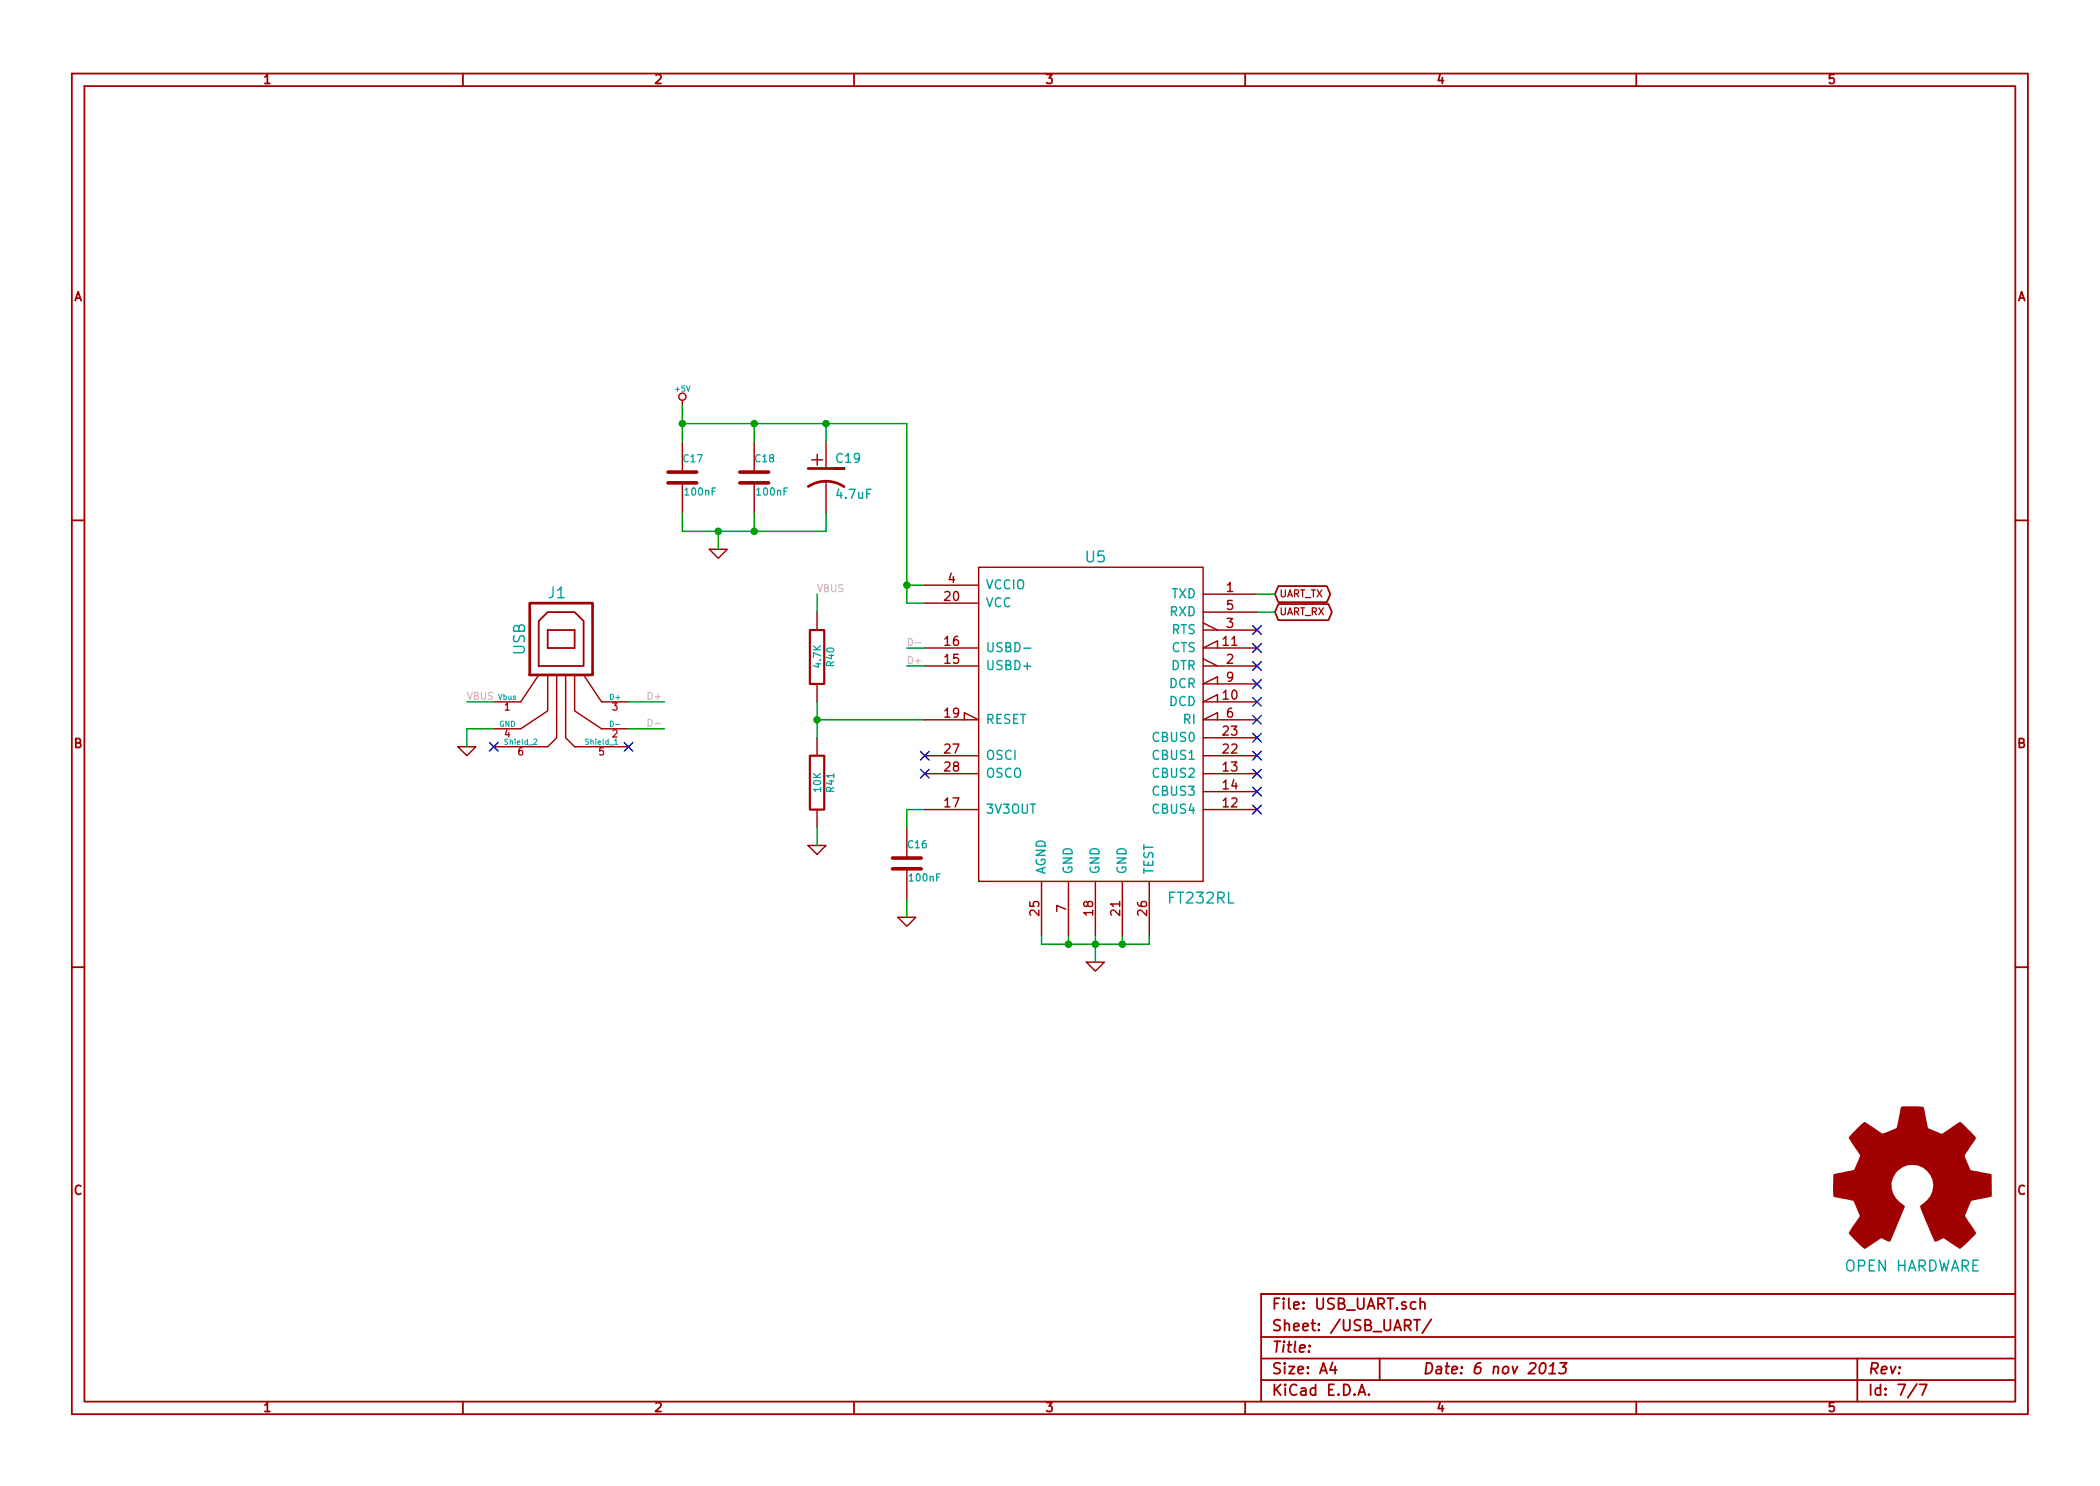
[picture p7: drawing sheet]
EESchema Schematic File Version 2
LIBS:power
LIBS:device
LIBS:transistors
LIBS:conn
LIBS:linear
LIBS:regul
LIBS:74xx
LIBS:cmos4000
LIBS:adc-dac
LIBS:memory
LIBS:xilinx
LIBS:special
LIBS:microcontrollers
LIBS:dsp
LIBS:microchip
LIBS:analog_switches
LIBS:motorola
LIBS:texas
LIBS:intel
LIBS:audio
LIBS:interface
LIBS:digital-audio
LIBS:philips
LIBS:display
LIBS:cypress
LIBS:siliconi
LIBS:opto
LIBS:atmel
LIBS:contrib
LIBS:valves
LIBS:stn1110
LIBS:74xgxx
LIBS:ac-dc
LIBS:brooktre
LIBS:cmos_ieee
LIBS:dc-dc
LIBS:display_lcd
LIBS:elec-unifil
LIBS:ftdi
LIBS:gennum
LIBS:graphic
LIBS:logo
LIBS:microchip_pic10mcu
LIBS:microchip_pic12mcu
LIBS:microchip_pic16mcu
LIBS:microchip1
LIBS:msp430
LIBS:nxp_armmcu
LIBS:pg-alimen
LIBS:pg-conn
LIBS:pg-diodi&transis
LIBS:pg-dissipatori
LIBS:pg-integrati
LIBS:pg-ottica
LIBS:pg-passivo
LIBS:pg-relay
LIBS:pg-sw
LIBS:powerint
LIBS:pspice
LIBS:references
LIBS:relays
LIBS:sensors
LIBS:stm8
LIBS:stm32
LIBS:supertex
LIBS:transf
LIBS:ttl_ieee
LIBS:video
LIBS:w_device
LIBS:lm339
LIBS:elm
LIBS:transistors_gaui
LIBS:ipc-7351-transistor
LIBS:ftdichip
LIBS:mm232r
LIBS:ncp699
LIBS:ref-packages
LIBS:OBDTOOL-cache
EELAYER 27 0
EELAYER END
$Descr A4 11693 8268
encoding utf-8
Sheet 7 7
Title ""
Date "6 nov 2013"
Rev ""
Comp ""
Comment1 ""
Comment2 ""
Comment3 ""
Comment4 ""
$EndDescr
$Comp
L OPEN_HARDWARE_2 LOGO7
U 1 1
P 10650 6600
F 0 "LOGO7" H 10650 7100 60  0001 C CNN
F 1 "OPEN HARDWARE" H 10650 6150 60  0000 C CNN
F 2 "" H 10650 6600 60  0000 C CNN
F 3 "" H 10650 6600 60  0000 C CNN
	1    10650 6600
	1    0    0    -1  
$EndComp
$Comp
L USB J1
U 1 1
P 3150 3700
F 0 "J1" H 3100 4100 60  0000 C CNN
F 1 "USB" V 2900 3850 60  0000 C CNN
F 2 "" H 3150 3700 60  0000 C CNN
F 3 "" H 3150 3700 60  0000 C CNN
	1    3150 3700
	1    0    0    -1  
$EndComp
Wire Wire Line
	3700 3900 3500 3900
Wire Wire Line
	3700 4050 3500 4050
NoConn ~ 3500 4150
NoConn ~ 2750 4150
$Comp
L GND #PWR43
U 1 1
P 2600 4150
F 0 "#PWR43" H 2600 4150 30  0001 C CNN
F 1 "GND" H 2600 4080 30  0001 C CNN
F 2 "" H 2600 4150 60  0000 C CNN
F 3 "" H 2600 4150 60  0000 C CNN
	1    2600 4150
	1    0    0    -1  
$EndComp
Wire Wire Line
	2750 4050 2600 4050
Wire Wire Line
	2600 4050 2600 4150
$Comp
L GND #PWR48
U 1 1
P 6100 5350
F 0 "#PWR48" H 6100 5350 30  0001 C CNN
F 1 "GND" H 6100 5280 30  0001 C CNN
F 2 "" H 6100 5350 60  0000 C CNN
F 3 "" H 6100 5350 60  0000 C CNN
	1    6100 5350
	1    0    0    -1  
$EndComp
Wire Wire Line
	5800 5200 5800 5250
Wire Wire Line
	5800 5250 6400 5250
Wire Wire Line
	6400 5250 6400 5200
Wire Wire Line
	6250 5200 6250 5250
Connection ~ 6250 5250
Wire Wire Line
	6100 5200 6100 5350
Connection ~ 6100 5250
Wire Wire Line
	5950 5200 5950 5250
Connection ~ 5950 5250
$Comp
L C C16
U 1 1
P 5050 4800
F 0 "C16" H 5050 4900 40  0000 L CNN
F 1 "100nF" H 5056 4715 40  0000 L CNN
F 2 "~" H 5088 4650 30  0000 C CNN
F 3 "~" H 5050 4800 60  0000 C CNN
	1    5050 4800
	1    0    0    -1  
$EndComp
$Comp
L GND #PWR47
U 1 1
P 5050 5100
F 0 "#PWR47" H 5050 5100 30  0001 C CNN
F 1 "GND" H 5050 5030 30  0001 C CNN
F 2 "" H 5050 5100 60  0000 C CNN
F 3 "" H 5050 5100 60  0000 C CNN
	1    5050 5100
	1    0    0    -1  
$EndComp
Wire Wire Line
	5050 4600 5050 4500
Wire Wire Line
	5050 4500 5150 4500
Wire Wire Line
	5050 5000 5050 5100
$Comp
L R R40
U 1 1
P 4550 3650
F 0 "R40" V 4630 3650 40  0000 C CNN
F 1 "4.7K" V 4557 3651 40  0000 C CNN
F 2 "~" V 4480 3650 30  0000 C CNN
F 3 "~" H 4550 3650 30  0000 C CNN
	1    4550 3650
	1    0    0    -1  
$EndComp
$Comp
L R R41
U 1 1
P 4550 4350
F 0 "R41" V 4630 4350 40  0000 C CNN
F 1 "10K" V 4557 4351 40  0000 C CNN
F 2 "~" V 4480 4350 30  0000 C CNN
F 3 "~" H 4550 4350 30  0000 C CNN
	1    4550 4350
	1    0    0    -1  
$EndComp
$Comp
L GND #PWR46
U 1 1
P 4550 4700
F 0 "#PWR46" H 4550 4700 30  0001 C CNN
F 1 "GND" H 4550 4630 30  0001 C CNN
F 2 "" H 4550 4700 60  0000 C CNN
F 3 "" H 4550 4700 60  0000 C CNN
	1    4550 4700
	1    0    0    -1  
$EndComp
Wire Wire Line
	4550 4600 4550 4700
Wire Wire Line
	4550 4100 4550 3900
Wire Wire Line
	5150 4000 4550 4000
Connection ~ 4550 4000
Wire Wire Line
	2750 3900 2600 3900
Wire Wire Line
	4550 3400 4550 3300
Text Label 2600 3900 0    39   ~ 0
VBUS
Text Label 4550 3300 0    39   ~ 0
VBUS
$Comp
L +5V #PWR44
U 1 1
P 3800 2250
F 0 "#PWR44" H 3800 2340 20  0001 C CNN
F 1 "+5V" H 3800 2340 30  0000 C CNN
F 2 "" H 3800 2250 60  0000 C CNN
F 3 "" H 3800 2250 60  0000 C CNN
	1    3800 2250
	1    0    0    -1  
$EndComp
Wire Wire Line
	5150 3250 5050 3250
Wire Wire Line
	5050 2350 5050 3350
Wire Wire Line
	5050 3350 5150 3350
Connection ~ 5050 3250
$Comp
L FT232RL U5
U 1 1
P 6100 4000
F 0 "U5" H 6100 4900 60  0000 C CNN
F 1 "FT232RL" H 6500 3000 60  0000 L CNN
F 2 "" H 6100 4000 60  0000 C CNN
F 3 "" H 6100 4000 60  0000 C CNN
	1    6100 4000
	1    0    0    -1  
$EndComp
Wire Wire Line
	5150 3600 5050 3600
Wire Wire Line
	5150 3700 5050 3700
Text Label 3600 3900 0    39   ~ 0
D+
Text Label 3600 4050 0    39   ~ 0
D-
Text Label 5050 3600 0    39   ~ 0
D-
Text Label 5050 3700 0    39   ~ 0
D+
Text GLabel 7100 3300 2    39   BiDi ~ 0
UART_TX
Text GLabel 7100 3400 2    39   BiDi ~ 0
UART_RX
Wire Wire Line
	7100 3300 7000 3300
Wire Wire Line
	7100 3400 7000 3400
NoConn ~ 5150 4200
NoConn ~ 5150 4300
NoConn ~ 7000 4500
NoConn ~ 7000 4400
NoConn ~ 7000 4300
NoConn ~ 7000 4200
NoConn ~ 7000 4100
NoConn ~ 7000 4000
NoConn ~ 7000 3900
NoConn ~ 7000 3800
NoConn ~ 7000 3700
NoConn ~ 7000 3600
NoConn ~ 7000 3500
$Comp
L C C17
U 1 1
P 3800 2650
F 0 "C17" H 3800 2750 40  0000 L CNN
F 1 "100nF" H 3806 2565 40  0000 L CNN
F 2 "~" H 3838 2500 30  0000 C CNN
F 3 "~" H 3800 2650 60  0000 C CNN
	1    3800 2650
	1    0    0    -1  
$EndComp
$Comp
L C C18
U 1 1
P 4200 2650
F 0 "C18" H 4200 2750 40  0000 L CNN
F 1 "100nF" H 4206 2565 40  0000 L CNN
F 2 "~" H 4238 2500 30  0000 C CNN
F 3 "~" H 4200 2650 60  0000 C CNN
	1    4200 2650
	1    0    0    -1  
$EndComp
$Comp
L CP1 C19
U 1 1
P 4600 2650
F 0 "C19" H 4650 2750 50  0000 L CNN
F 1 "4.7uF" H 4650 2550 50  0000 L CNN
F 2 "~" H 4600 2650 60  0000 C CNN
F 3 "~" H 4600 2650 60  0000 C CNN
	1    4600 2650
	1    0    0    -1  
$EndComp
$Comp
L GND #PWR45
U 1 1
P 4000 3050
F 0 "#PWR45" H 4000 3050 30  0001 C CNN
F 1 "GND" H 4000 2980 30  0001 C CNN
F 2 "" H 4000 3050 60  0000 C CNN
F 3 "" H 4000 3050 60  0000 C CNN
	1    4000 3050
	1    0    0    -1  
$EndComp
Wire Wire Line
	3800 2250 3800 2450
Wire Wire Line
	4200 2450 4200 2350
Wire Wire Line
	3800 2350 5050 2350
Connection ~ 3800 2350
Wire Wire Line
	4600 2350 4600 2450
Connection ~ 4200 2350
Connection ~ 4600 2350
Wire Wire Line
	4600 2850 4600 2950
Wire Wire Line
	4600 2950 3800 2950
Wire Wire Line
	3800 2950 3800 2850
Wire Wire Line
	4200 2850 4200 2950
Connection ~ 4200 2950
Wire Wire Line
	4000 2950 4000 3050
Connection ~ 4000 2950
$EndSCHEMATC
